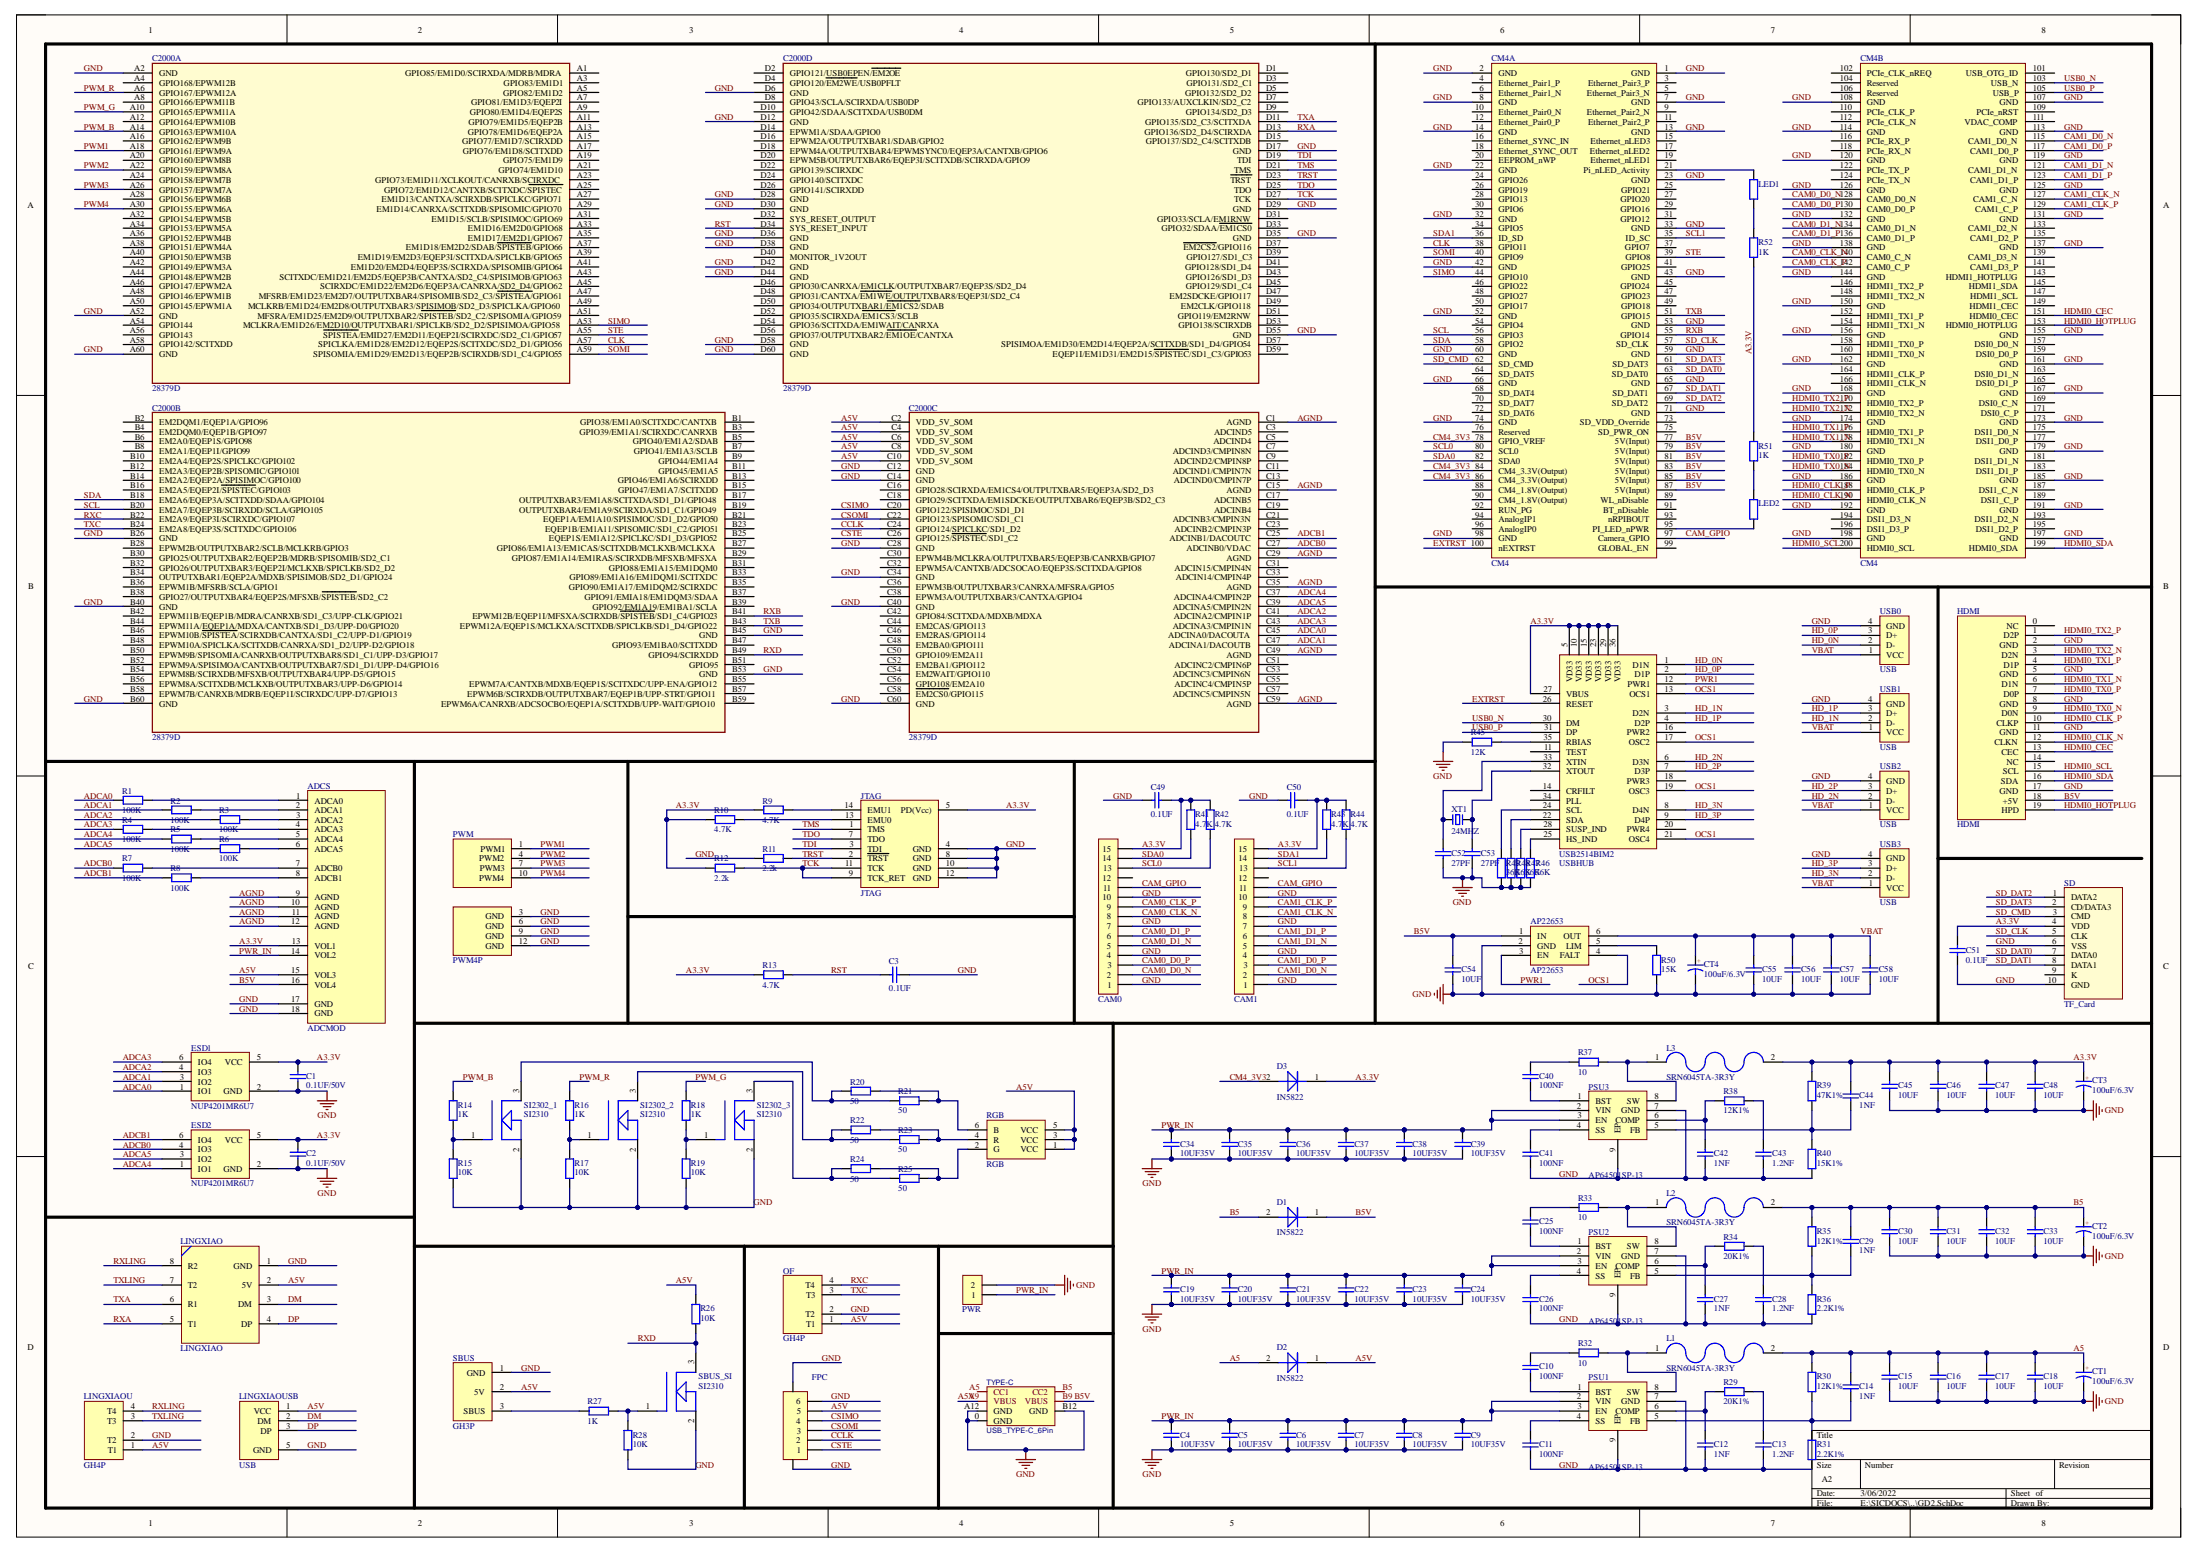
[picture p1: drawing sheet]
# Altium project GD2.PrjPcb
1 sheet, 156 parts. Net scope: global (net labels, ports and power ports of the same name join across sheets).
Board file: GD2.PcbDoc

## Sheet GD2.SchDoc
size A2; SheetNumber: 1; SheetTotal: 1

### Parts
ADC  ADCMOD  [ADCMOD]
AN  AP22653  [SOT23-6]
C1  0.1UF/50V  [C0603_L]
C2  0.1UF/50V  [C0603_L]
C3  0.1UF  [C0603_L]
C4  10UF35V  [C0603_L]
C5  10UF35V  [C0603_L]
C6  10UF35V  [C0603_L]
C7  10UF35V  [C0603_L]
C8  10UF35V  [C0603_L]
C9  10UF35V  [C0603_L]
C10  100NF  [C0603_L]
C11  100NF  [C0603_L]
C12  1NF  [C0603_L]
C13  1.2NF  [C0603_L]
C14  1NF  [C0603_L]
C15  10UF  [C0603_L]
C16  10UF  [C0603_L]
C17  10UF  [C0603_L]
C18  10UF  [C0603_L]
C19  10UF35V  [C0603_L]
C20  10UF35V  [C0603_L]
C21  10UF35V  [C0603_L]
C22  10UF35V  [C0603_L]
C23  10UF35V  [C0603_L]
C24  10UF35V  [C0603_L]
C25  100NF  [C0603_L]
C26  100NF  [C0603_L]
C27  1NF  [C0603_L]
C28  1.2NF  [C0603_L]
C29  1NF  [C0603_L]
C30  10UF  [C0603_L]
C31  10UF  [C0603_L]
C32  10UF  [C0603_L]
C33  10UF  [C0603_L]
C34  10UF35V  [C0603_L]
C35  10UF35V  [C0603_L]
C36  10UF35V  [C0603_L]
C37  10UF35V  [C0603_L]
C38  10UF35V  [C0603_L]
C39  10UF35V  [C0603_L]
C40  100NF  [C0603_L]
C41  100NF  [C0603_L]
C42  1NF  [C0603_L]
C43  1.2NF  [C0603_L]
C44  1NF  [C0603_L]
C45  10UF  [C0603_L]
C46  10UF  [C0603_L]
C47  10UF  [C0603_L]
C48  10UF  [C0603_L]
C49  0.1UF  [C0603_L]
C50  0.1UF  [C0603_L]
C51  0.1UF  [C0603_L]
C52  27PF  [C0603_L]
C53  27PF  [C0603_L]
C54  10UF  [C0603_L]
C55  10UF  [C0603_L]
C56  10UF  [C0603_L]
C57  10UF  [C0603_L]
C58  10UF  [C0603_L]
C2000  28379D  [28379D]  (parts A,B,C,D of 4)
CAM0  CON-15P  [FPC1.0-WT-15P]  (value not drawn)
CAM1  CON-15P  [FPC1.0-WT-15P]  (value not drawn)
CM4A  CM4  [CM4]  (parts A,B of 2)
CT1  100uF/6.3V  [C_3216]
CT2  100uF/6.3V  [C_3216]
CT3  100uF/6.3V  [C_3216]
CT4  100uF/6.3V  [C_3216]
D1  IN5822  [IN5819]
D2  IN5822  [IN5819]
D3  IN5822  [IN5819]
ESD1  NUP4201MR6U7  [TSOP-6]
ESD2  NUP4201MR6U7  [TSOP-6]
FPC  CON-6P  [FPC1.0-WT-6P]  (value not drawn)
HDMI  HDMI  [HDMI_A]
JTAG  JTAG  [JTAG]
L1  SRN6045TA-3R3Y  [CD42]
L2  SRN6045TA-3R3Y  [CD42]
L3  SRN6045TA-3R3Y  [CD42]
LED1  (no value)  [R0805_L]
LED2  (no value)  [R0805_L]
LINGXIAO  LINGXIAO  [LINGXIAO]
LINGXIAOB  GH4P  [GH4P]
LINGXIAOU  USB  [USB]
OF  GH4P  [GH4P]
PSU1  AP64501SP-13  [SOIP-8]
PSU2  AP64501SP-13  [SOIP-8]
PSU3  AP64501SP-13  [SOIP-8]
PWMS  PWM4P  [PWM4P]
PWR  HDR-1X2  [KF2EDGK5.08-WI-2P]  (value not drawn)
R1  100K  [R0603_L]
R2  100K  [R0603_L]
R3  100K  [R0603_L]
R4  100K  [R0603_L]
R5  100K  [R0603_L]
R6  100K  [R0603_L]
R7  100K  [R0603_L]
R8  100K  [R0603_L]
R9  4.7K  [R0603_L]
R10  4.7K  [R0603_L]
R11  2.2k  [R0603_L]
R12  2.2k  [R0603_L]
R13  4.7K  [R0603_L]
R14  1K  [R0603_L]
R15  10K  [R0603_L]
R16  1K  [R0603_L]
R17  10K  [R0603_L]
R18  1K  [R0603_L]
R19  10K  [R0603_L]
R20  50  [R0603_L]
R21  50  [R0603_L]
R22  50  [R0603_L]
R23  50  [R0603_L]
R24  50  [R0603_L]
R25  50  [R0603_L]
R26  10K  [R0603_L]
R27  1K  [R0603_L]
R28  10K  [R0603_L]
R29  20K1%  [R0603_L]
R30  12K1%  [R0603_L]
R31  2.2K1%  [R0603_L]
R32  10  [R0603_L]
R33  10  [R0603_L]
R34  20K1%  [R0603_L]
R35  12K1%  [R0603_L]
R36  2.2K1%  [R0603_L]
R37  10  [R0603_L]
R38  12K1%  [R0603_L]
R39  47K1%  [R0603_L]
R40  15K1%  [R0603_L]
R41  4.7K  [R0603_L]
R42  4.7K  [R0603_L]
R43  4.7K  [R0603_L]
R44  4.7K  [R0603_L]
R45  12K  [R0603_L]
R46  36K  [R0603_L]
R47  36K  [R0603_L]
R48  36K  [R0603_L]
R49  36K  [R0603_L]
R50  15K  [R0603_L]
R51  1K  [R0603_L]
R52  1K  [R0603_L]
RGB  RGB  [RGB]
SBUS  GH3P  [GH3P]
SD  TF_Card  [Micro SD]
SI1  SI2310  [SI2310]
SI2  SI2310  [SI2310]
SI3  SI2310  [SI2310]
SI4  SI2310  [SI2310]
TYPE-C  USB_TYPE-C_6Pin  [USB-C-SMD_6P]
USB0  USB  [USB2.0_Type-A_DIP_F_1]
USB1  USB  [USB2.0_Type-A_DIP_F_1]
USB2  USB  [USB2.0_Type-A_DIP_F_1]
USB3  USB  [USB2.0_Type-A_DIP_F_1]
USBHUNB4  USBHUB  [QFN36]
XT1  24MHZ  [XTAL-5032-2P]

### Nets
GND: ADC.17(GND) ADC.18(GND) AN.2(GND) C1.1 C2.1 C3.1 C4.1 C5.1 C6.1 C7.1 C8.1 C9.1 C11.1 C12.1 C13.1 C15.1 C16.1 C17.1 C18.1 C19.1 C20.1 C21.1 C22.1 C23.1 C24.1 C26.1 C27.1 C28.1 C30.1 C31.1 C32.1 C33.1 C34.1 C35.1 C36.1 C37.1 C38.1 C39.1 C41.1 C42.1 C43.1 C45.1 C46.1 C47.1 C48.1 C49.2 C50.2 C51.1 C52.1 C53.1 C54.1 C55.1 C56.1 C57.1 C58.1 C2000.A2(GND) C2000.A52(GND) C2000.A60(GND) C2000.B26(GND) C2000.B40(GND) C2000.B45(GND) C2000.B53(GND) C2000.B60(GND) C2000.C12(GND) C2000.C14(GND) C2000.C28(GND) C2000.C34(GND) C2000.C40(GND) C2000.C60(GND) C2000.D6(GND) C2000.D12(GND) C2000.D17(GND) C2000.D28(GND) C2000.D29(GND) C2000.D30(GND) C2000.D35(GND) C2000.D36(GND) C2000.D38(GND) C2000.D42(GND) C2000.D44(GND) C2000.D55(GND) C2000.D58(GND) C2000.D60(GND) CAM0.1 CAM0.4 CAM0.7 CAM0.10 CAM1.1 CAM1.4 CAM1.7 CAM1.10 CM4A.1(GND) CM4A.2(GND) CM4A.7(GND) CM4A.8(GND) CM4A.13(GND) CM4A.14(GND) CM4A.22(GND) CM4A.23(GND) CM4A.32(GND) CM4A.33(GND) CM4A.42(GND) CM4A.43(GND) CM4A.52(GND) CM4A.53(GND) CM4A.59(GND) CM4A.60(GND) CM4A.65(GND) CM4A.66(GND) CM4A.71(GND) CM4A.74(GND) CM4A.98(GND) CM4A.107(GND) CM4A.108(GND) CM4A.113(GND) CM4A.114(GND) CM4A.119(GND) CM4A.120(GND) CM4A.125(GND) CM4A.126(GND) CM4A.131(GND) CM4A.132(GND) CM4A.137(GND) CM4A.138(GND) CM4A.144(GND) CM4A.150(GND) CM4A.155(GND) CM4A.156(GND) CM4A.161(GND) CM4A.162(GND) CM4A.167(GND) CM4A.168(GND) CM4A.173(GND) CM4A.174(GND) CM4A.179(GND) CM4A.180(GND) CM4A.185(GND) CM4A.186(GND) CM4A.191(GND) CM4A.192(GND) CM4A.197(GND) CM4A.198(GND) CT1.2(K) CT2.2(K) CT3.2(K) CT4.2(K) ESD1.2(GND) ESD2.2(GND) FPC.0 FPC.6 HDMI.2(GND) HDMI.5(GND) HDMI.8(GND) HDMI.11(GND) HDMI.17(GND) JTAG.4(GND) JTAG.8(GND) JTAG.10(GND) JTAG.12(GND) LINGXIAO.1(GND) LINGXIAOB.2(T2) LINGXIAOU.5(GND) OF.2(T2) PSU1.7(GND) PSU1.9(EP) PSU2.7(GND) PSU2.9(EP) PSU3.7(GND) PSU3.9(EP) PWMS.3(GND) PWMS.6(GND) PWMS.9(GND) PWMS.12(GND) PWR.2 R11.1 R15.1 R17.1 R19.1 R28.2 R31.1 R36.1 R40.1 R45.1 R46.1 R47.1 R48.1 R49.1 R50.1 SBUS.1(GND) SD.6(VSS) SD.10(GND) SI1.2(B) SI2.2(B) SI3.2(B) SI4.2(B) TYPE-C.0(GND) TYPE-C.A12(GND) TYPE-C.B12(GND) USB0.4(GND) USB1.4(GND) USB2.4(GND) USB3.4(GND)
A3.3V: ADC.13(VOL1) C1.2 C2.2 C44.2 C45.2 C46.2 C47.2 C48.2 C49.1 C50.1 C51.2 CAM0.15 CAM1.15 CT3.1(A) D3.1(T1) ESD1.5(VCC) ESD2.5(VCC) JTAG.5(PD(Vcc)) L3.2(T3) R9.1 R10.1 R12.1 R13.2 R39.2 R41.2 R42.2 R43.2 R44.2 R51.2 R52.1 SD.4(VDD) USBHUNB4.5(VD33) USBHUNB4.10(VD33) USBHUNB4.15(VD33) USBHUNB4.23(VD33) USBHUNB4.27(VBUS) USBHUNB4.29(VD33) USBHUNB4.36(VD33)
A5: C14.2 C15.2 C16.2 C17.2 C18.2 CT1.1(A) D1.2(T2) L1.2(T3) R30.2
A5V: ADC.15(VOL3) C2000.C2(VDD_5V_SOM) C2000.C4(VDD_5V_SOM) C2000.C6(VDD_5V_SOM) C2000.C8(VDD_5V_SOM) C2000.C10(VDD_5V_SOM) D1.1(T1) FPC.5 LINGXIAO.2(5V) LINGXIAOB.1(T1) LINGXIAOU.1(VCC) OF.1(T1) R26.2 RGB.2(G) RGB.4(R) RGB.6(B) SBUS.2(5V) TYPE-C.A9(VBUS)
ADCA0: C2000.C45(ADCINA0/DACOUTA) ESD1.1(IO1) R7.1
ADCA1: C2000.C47(ADCINA1/DACOUTB) ESD1.3(IO2) R8.1
ADCA2: C2000.C41(ADCINA2/CMPIN1P) ESD1.4(IO3) R5.1
ADCA3: C2000.C43(ADCINA3/CMPIN1N) ESD1.6(IO4) R6.1
ADCA4: C2000.C37(ADCINA4/CMPIN2P) ESD2.1(IO1) R3.1
ADCA5: C2000.C39(ADCINA5/CMPIN2N) ESD2.3(IO2) R4.1
ADCB0: C2000.C27(ADCINB0/VDAC) ESD2.4(IO3) R2.1
ADCB1: C2000.C25(ADCINB1/DACOUTC) ESD2.6(IO4) R1.1
AGND: ADC.9(AGND) ADC.10(AGND) ADC.11(AGND) ADC.12(AGND) C2000.C1(AGND) C2000.C15(AGND) C2000.C29(AGND) C2000.C35(AGND) C2000.C49(AGND) C2000.C59(AGND)
B5: C29.2 C30.2 C31.2 C32.2 C33.2 CT2.1(A) D2.2(T2) L2.2(T3) R35.2
B5V: ADC.16(VOL4) AN.1(IN) C54.2 CM4A.77(5V(Input)) CM4A.79(5V(Input)) CM4A.81(5V(Input)) CM4A.83(5V(Input)) CM4A.85(5V(Input)) CM4A.87(5V(Input)) D2.1(T1) HDMI.18(+5V) TYPE-C.B9(VBUS)
CAM0_CLK_N: CAM0.8 CM4A.140(CAM0_C_N)
CAM0_CLK_P: CAM0.9 CM4A.142(CAM0_C_P)
CAM0_D0_N: CAM0.2 CM4A.128(CAM0_D0_N)
CAM0_D0_P: CAM0.3 CM4A.130(CAM0_D0_P)
CAM0_D1_N: CAM0.5 CM4A.134(CAM0_D1_N)
CAM0_D1_P: CAM0.6 CM4A.136(CAM0_D1_P)
CAM1_CLK_N: CAM1.8 CM4A.127(CAM1_C_N)
CAM1_CLK_P: CAM1.9 CM4A.129(CAM1_C_P)
CAM1_D0_N: CAM1.2 CM4A.115(CAM1_D0_N)
CAM1_D0_P: CAM1.3 CM4A.117(CAM1_D0_P)
CAM1_D1_N: CAM1.5 CM4A.121(CAM1_D1_N)
CAM1_D1_P: CAM1.6 CM4A.123(CAM1_D1_P)
CAM_GPIO: CAM0.11 CAM1.11 CM4A.97(Camera_GPIO)
CCLK: C2000.C24(GPIO124/SPICLKC/SD1_D2) FPC.2
CLK: C2000.A57(SPICLKA/EM1D28/EM2D12/EQEP2S/SCITXDC/SD2_D1/GPIO56) CM4A.38(GPIO11)
CM4_3V3: CM4A.78(GPIO_VREF) CM4A.84(CM4_3.3V(Output)) CM4A.86(CM4_3.3V(Output)) D3.2(T2)
CSIMO: C2000.C20(GPIO122/SPISIMOC/SD1_D1) FPC.4
CSOMI: C2000.C22(GPIO123/SPISOMIC/SD1_C1) FPC.3
CSTE: C2000.C26(GPIO125/~{SPISTEC}/SD1_C2) FPC.1
DM: LINGXIAO.3(DM) LINGXIAOU.2(DM)
DP: LINGXIAO.4(DP) LINGXIAOU.3(DP)
EXTRST: CM4A.100(nEXTRST) USBHUNB4.26(RESET)
HD_0N: USB0.2(D-) USBHUNB4.1(D1N)
HD_0P: USB0.3(D+) USBHUNB4.2(D1P)
HD_1N: USB1.2(D-) USBHUNB4.3(D2N)
HD_1P: USB1.3(D+) USBHUNB4.4(D2P)
HD_2N: USB2.2(D-) USBHUNB4.6(D3N)
HD_2P: USB2.3(D+) USBHUNB4.7(D3P)
HD_3N: USB3.2(D-) USBHUNB4.8(D4N)
HD_3P: USB3.3(D+) USBHUNB4.9(D4P)
HDMI0_CEC: CM4A.151(HDMI0_CEC) HDMI.13(CEC)
HDMI0_CLK_N: CM4A.190(HDMI0_CLK_N) HDMI.12(CLKN)
HDMI0_CLK_P: CM4A.188(HDMI0_CLK_P) HDMI.10(CLKP)
HDMI0_HOTPLUG: CM4A.153(HDMI0_HOTPLUG) HDMI.19(HPD)
HDMI0_SCL: CM4A.200(HDMI0_SCL) HDMI.15(SCL)
HDMI0_SDA: CM4A.199(HDMI0_SDA) HDMI.16(SDA)
HDMI0_TX0_N: CM4A.184(HDMI0_TX0_N) HDMI.9(D0N)
HDMI0_TX0_P: CM4A.182(HDMI0_TX0_P) HDMI.7(D0P)
HDMI0_TX1_N: CM4A.178(HDMI0_TX1_N) HDMI.6(D1N)
HDMI0_TX1_P: CM4A.176(HDMI0_TX1_P) HDMI.4(D1P)
HDMI0_TX2_N: CM4A.172(HDMI0_TX2_N) HDMI.3(D2N)
HDMI0_TX2_P: CM4A.170(HDMI0_TX2_P) HDMI.1(D2P)
OCS1: AN.4(FALT) USBHUNB4.13(OCS1) USBHUNB4.17(OSC2) USBHUNB4.19(OSC3) USBHUNB4.21(OSC4)
PWM1: C2000.A18(GPIO161/EPWM9A) PWMS.1(PWM1)
PWM2: C2000.A14(GPIO163/EPWM10A) PWMS.4(PWM2)
PWM3: C2000.A10(GPIO165/EPWM11A) PWMS.7(PWM3)
PWM4: C2000.A6(GPIO167/EPWM12A) PWMS.10(PWM4)
PWM_B: C2000.A30(GPIO155/EPWM6A) R14.2
PWM_G: C2000.A22(GPIO159/EPWM8A) R18.2
PWM_R: C2000.A26(GPIO157/EPWM7A) R16.2
PWR1: AN.3(EN) USBHUNB4.12(PWR1)
PWR_IN: ADC.14(VOL2) C4.2 C5.2 C6.2 C7.2 C8.2 C9.2 C19.2 C20.2 C21.2 C22.2 C23.2 C24.2 C34.2 C35.2 C36.2 C37.2 C38.2 C39.2 PSU1.2(VIN) PSU1.3(EN) PSU2.2(VIN) PSU2.3(EN) PSU3.2(VIN) PSU3.3(EN) PWR.1
RST: C3.2 C2000.D34(SYS_RESET_INPUT) R13.1
RXA: C2000.D13(GPIO136/SD2_D4/SCIRXDA) LINGXIAO.5(T1)
RXB: C2000.B41(EPWM12B/EQEP1I/MFSXA/SCIRXDB/~{SPISTEB}/SD1_C4/GPIO23) CM4A.55(GPIO14)
RXC: C2000.B22(EM2A9/EQEP3I/SCIRXDC/GPIO107) OF.4(T4)
RXD: C2000.B49(GPIO94/SCIRXDD) R26.1 SI4.3(B)
RXLING: LINGXIAO.8(R2) LINGXIAOB.4(T4)
SCL: C2000.B20(EM2A7/EQEP3B/SCIRXDD/SCLA/GPIO105) CM4A.56(GPIO3)
SCL0: CAM0.13 CM4A.80(SCL0) R42.1
SCL1: CAM1.13 CM4A.35(ID_SC) R44.1
SD_CLK: CM4A.57(SD_CLK) SD.5(CLK)
SD_CMD: CM4A.62(SD_CMD) SD.3(CMD)
SD_DAT0: CM4A.63(SD_DAT0) SD.7(DATA0)
SD_DAT1: CM4A.67(SD_DAT1) SD.8(DATA1)
SD_DAT2: CM4A.69(SD_DAT2) SD.1(DATA2)
SD_DAT3: CM4A.61(SD_DAT3) SD.2(CD/DATA3)
SDA: C2000.B18(EM2A6/EQEP3A/SCITXDD/SDAA/GPIO104) CM4A.58(GPIO2)
SDA0: CAM0.14 CM4A.82(SDA0) R41.1
SDA1: CAM1.14 CM4A.36(ID_SD) R43.1
SIMO: C2000.A53(MCLKRA/EM1D26/EM2D10/OUTPUTXBAR1/SPICLKB/SD2_D2/SPISIMOA/GPIO58) CM4A.44(GPIO10)
SOMI: C2000.A59(SPISOMIA/EM1D29/EM2D13/EQEP2B/SCIRXDB/SD1_C4/GPIO55) CM4A.40(GPIO9)
STE: C2000.A55(~{SPISTEA}/EMID27/EM2D11/EQEP2I/SCIRXDC/SD2_C1/GPIO57) CM4A.39(GPIO8)
TCK: C2000.D27(TCK) JTAG.9(TCK_RET) JTAG.11(TCK) R12.2
TDI: C2000.D19(TDI) JTAG.3(TDI)
TDO: C2000.D25(TDO) JTAG.7(TDO)
TMS: C2000.D21(TMS) JTAG.1(TMS)
TRST: C2000.D23(~{TRST}) JTAG.2(~{TRST}) R11.2
TXA: C2000.D11(GPIO135/SD2_C3/SCITXDA) LINGXIAO.6(R1)
TXB: C2000.B43(EPWM12A/EQEP1S/MCLKXA/SCITXDB/SPICLKB/SD1_D4/GPIO22) CM4A.51(GPIO15)
TXC: C2000.B24(EM2A8/EQEP3S/SCITXDC/GPIO106) OF.3(T3)
TXLING: LINGXIAO.7(T2) LINGXIAOB.3(T3)
USB0_N: CM4A.103(USB_N) USBHUNB4.30(DM)
USB0_P: CM4A.105(USB_P) USBHUNB4.31(DP)
VBAT: AN.6(OUT) C55.2 C56.2 C57.2 C58.2 CT4.1(A) USB0.1(VCC) USB1.1(VCC) USB2.1(VCC) USB3.1(VCC)
NetADC_1: ADC.1(ADCA0) R1.2
NetADC_2: ADC.2(ADCA1) R2.2
NetADC_3: ADC.3(ADCA2) R3.2
NetADC_4: ADC.4(ADCA3) R4.2
NetADC_5: ADC.5(ADCA4) R5.2
NetADC_6: ADC.6(ADCA5) R6.2
NetADC_7: ADC.7(ADCB0) R7.2
NetADC_8: ADC.8(ADCB1) R8.2
NetAN_5: AN.5(LIM) R50.2
NetC10_1: C10.1 PSU1.1(BST)
NetC10_2: C10.2 R32.1
NetC11_2: C11.2 PSU1.4(SS)
NetC12_2: C12.2 PSU1.6(COMP) R29.2
NetC13_2: C13.2 R29.1
NetC14_1: C14.1 PSU1.5(FB) R30.1 R31.2
NetC25_1: C25.1 PSU2.1(BST)
NetC25_2: C25.2 R33.1
NetC26_2: C26.2 PSU2.4(SS)
NetC27_2: C27.2 PSU2.6(COMP) R34.2
NetC28_2: C28.2 R34.1
NetC29_1: C29.1 PSU2.5(FB) R35.1 R36.2
NetC40_1: C40.1 PSU3.1(BST)
NetC40_2: C40.2 R37.1
NetC41_2: C41.2 PSU3.4(SS)
NetC42_2: C42.2 PSU3.6(COMP) R38.2
NetC43_2: C43.2 R38.1
NetC44_1: C44.1 PSU3.5(FB) R39.1 R40.2
NetC52_2: C52.2 USBHUNB4.33(XTIN) XT1.1
NetC53_2: C53.2 USBHUNB4.32(XTOUT) XT1.2
NetCM4A_21: CM4A.21(Pi_nLED_Activity) LED1.2
NetCM4A_95: CM4A.95(PI_LED_nPWR) LED2.1
NetJTAG_13: JTAG.13(EMU0) R10.2
NetJTAG_14: JTAG.14(EMU1) R9.2
NetL1_1: L1.1(T4) PSU1.8(SW) R32.2
NetL2_1: L2.1(T4) PSU2.8(SW) R33.2
NetL3_1: L3.1(T4) PSU3.8(SW) R37.2
NetLED1_1: LED1.1 R52.2
NetLED2_2: LED2.2 R51.1
NetR14_1: R14.1 R15.2 SI1.1(B)
NetR16_1: R16.1 R17.2 SI2.1(B)
NetR18_1: R18.1 R19.2 SI3.1(B)
NetR20_1: R20.1 R21.1 RGB.1(VCC)
NetR20_2: R20.2 R21.2 SI1.3(B)
NetR22_1: R22.1 R23.1 RGB.3(VCC)
NetR22_2: R22.2 R23.2 SI2.3(B)
NetR24_1: R24.1 R25.1 RGB.5(VCC)
NetR24_2: R24.2 R25.2 SI3.3(B)
NetR27_1: R27.1 R28.1 SI4.1(B)
NetR27_2: R27.2 SBUS.3(SBUS)
NetR45_2: R45.2 USBHUNB4.35(RBIAS)
NetR46_2: R46.2 USBHUNB4.25(HS_IND)
NetR47_2: R47.2 USBHUNB4.28(SUSP_IND)
NetR48_2: R48.2 USBHUNB4.22(SDA)
NetR49_2: R49.2 USBHUNB4.24(SCL)

Not connected (* = marked no-connect by the designer): C2000 A1(GPIO85/EM1D0/SCIRXDA/MDRB/MDRA) A3(GPIO83/EM1D1) A4(GPIO168/EPWM12B) A5(GPIO82/EM1D2) A7(GPIO81/EM1D3/EQEP2I) A8(GPIO166/EPWM11B) A9(GPIO80/EM1D4/EQEP2S) A11(GPIO79/EM1D5/EQEP2B) A12(GPIO164/EPWM10B) A13(GPIO78/EM1D6/EQEP2A) A15(GPIO77/EM1D7/SCIRXDD) A16(GPIO162/EPWM9B) A17(GPIO76/EM1D8/SCITXDD) A19(GPIO75/EM1D9) A20(GPIO160/EPWM8B) A21(GPIO74/EM1D10) A23(GPIO73/EM1D11/XCLKOUT/CANRXB/SCIRXDC) A24(GPIO158/EPWM7B) A25(GPIO72/EM1D12/CANTXB/SCITXDC/~{SPISTEC}) A27(EM1D13/CANTXA/SCIRXDB/SPICLKC/GPIO71) A28(GPIO156/EPWM6B) A29(EM1D14/CANRXA/SCITXDB/SPISOMIC/GPIO70) A31(EM1D15/SCLB/SPISIMOC/GPIO69) A32(GPIO154/EPWM5B) A33(EM1D16/EM2D0/GPIO68) A34(GPIO153/EPWM5A) A35(EM1D17/EM2D1/GPIO67) A36(GPIO152/EPWM4B) A37(EM1D18/EM2D2/SDAB/~{SPISTEB}/GPIO66) A38(GPIO151/EPWM4A) A39(EM1D19/EM2D3/EQEP3I/SCITXDA/SPICLKB/GPIO65) A40(GPIO150/EPWM3B) A41(EM1D20/EM2D4/EQEP3S/SCIRXDA/SPISOMIB/GPIO64) A42(GPIO149/EPWM3A) A43(SCITXDC/EM1D21/EM2D5/EQEP3B/CANTXA/SD2_C4/SPISIMOB/GPIO63) A44(GPIO148/EPWM2B) A45(SCIRXDC/EM1D22/EM2D6/EQEP3A/CANRXA/SD2_D4/GPIO62) A46(GPIO147/EPWM2A) A47(MFSRB/EM1D23/EM2D7/OUTPUTXBAR4/SPISOMIB/SD2_C3/~{SPISTEA}/GPIO61) A48(GPIO146/EPWM1B) A49(MCLKRB/EM1D24/EM2D8/OUTPUTXBAR3/SPISIMOB/SD2_D3/SPICLKA/GPIO60) A50(GPIO145/EPWM1A) A51(MFSRA/EM1D25/EM2D9/OUTPUTXBAR2/~{SPISTEB}/SD2_C2/SPISOMIA/GPIO59) A54(GPIO144) A56(GPIO143) A58(GPIO142/SCITXDD) B1(GPIO38/EM1A0/SCITXDC/CANTXB) B2(EM2DQM1/EQEP1A/GPIO96) B3(GPIO39/EM1A1/SCIRXDC/CANRXB) B4(EM2DQM0/EQEP1B/GPIO97) B5(GPIO40/EM1A2/SDAB) B6(EM2A0/EQEP1S/GPIO98) B7(GPIO41/EM1A3/SCLB) B8(EM2A1/EQEP1I/GPIO99) B9(GPIO44/EM1A4) B10(EM2A4/EQEP2S/SPICLKC/GPIO102) B11(GPIO45/EM1A5) B12(EM2A3/EQEP2B/SPISOMIC/GPIO101) B13(GPIO46/EM1A6/SCIRXDD) B14(EM2A2/EQEP2A/SPISIMOC/GPIO100) B15(GPIO47/EM1A7/SCITXDD) B16(EM2A5/EQEP2I/~{SPISTEC}/GPIO103) B17(OUTPUTXBAR3/EM1A8/SCITXDA/SD1_D1/GPIO48) B19(OUTPUTXBAR4/EM1A9/SCIRXDA/SD1_C1/GPIO49) B21(EQEP1A/EM1A10/SPISIMOC/SD1_D2/GPIO50) B23(EQEP1B/EM1A11/SPISOMIC/SD1_C2/GPIO51) B25(EQEP1S/EM1A12/SPICLKC/SD1_D3/GPIO52) B27(GPIO86/EM1A13/EM1CAS/SCITXDB/MCLKXB/MCLKXA) B28(EPWM2B/OUTPUTXBAR2/SCLB/MCLKRB/GPIO3) B29(GPIO87/EM1A14/EM1RAS/SCIRXDB/MFSXB/MFSXA) B30(GPIO25/OUTPUTXBAR2/EQEP2B/MDRB/SPISOMIB/SD2_C1) B31(GPIO88/EM1A15/EM1DQM0) B32(GPIO26/OUTPUTXBAR3/EQEP2I/MCLKXB/SPICLKB/SD2_D2) B33(GPIO89/EM1A16/EM1DQM1/SCITXDC) B34(OUTPUTXBAR1/EQEP2A/MDXB/SPISIMOB/SD2_D1/GPIO24) B35(GPIO90/EM1A17/EM1DQM2/SCIRXDC) B36(EPWM1B/MFSRB/SCLA/GPIO1) B37(GPIO91/EMIA18/EM1DQM3/SDAA) B38(GPIO27/OUTPUTXBAR4/EQEP2S/MFSXB/~{SPISTEB}/SD2_C2) B39(GPIO92/EM1A19/EM1BA1/SCLA) B42(EPWM11B/EQEP1B/MDRA/CANRXB/SD1_C3/UPP-CLK/GPIO21) B44(EPWM11A/EQEP1A/MDXA/CANTXB/SD1_D3/UPP-D0/GPIO20) B46(EPWM10B/~{SPISTEA}/SCIRXDB/CANTXA/SD1_C2/UPP-D1/GPIO19) B47(GPIO93/EM1BA0/SCITXDD) B48(EPWM10A/SPICLKA/SCITXDB/CANRXA/SD1_D2/UPP-D2/GPIO18) B50(EPWM9B/SPISOMIA/CANRXB/OUTPUTXBAR8/SD1_C1/UPP-D3/GPIO17) B51(GPIO95) B52(EPWM9A/SPISIMOA/CANTXB/OUTPUTXBAR7/SD1_D1/UPP-D4/GPIO16) B54(EPWM8B/SCIRXDB/MFSXB/OUTPUTXBAR4/UPP-D5/GPIO15) B55(EPWM7A/CANTXB/MDXB/EQEP1S/SCITXDC/UPP-ENA/GPIO12) B56(EPWM8A/SCITXDB/MCLKXB/OUTPUTXBAR3/UPP-D6/GPIO14) B57(EPWM6B/SCIRXDB/OUTPUTXBAR7/EQEP1B/UPP-STRT/GPIO11) B58(EPWM7B/CANRXB/MDRB/EQEP1I/SCIRXDC/UPP-D7/GPIO13) B59(EPWM6A/CANRXB/ADCSOCBO/EQEP1A/SCITXDB/UPP-WAIT/GPIO10) C3(ADCIND5) C5(ADCIND4) C7(ADCIND3/CMPIN8N) C9(ADCIND2/CMPIN8P) C11(ADCIND1/CMPIN7N) C13(ADCIND0/CMPIN7P) C16(GPIO28/SCIRXDA/EM1CS4/OUTPUTXBAR5/EQEP3A/SD2_D3) C17(ADCINB5) C18(GPIO29/SCITXDA/EM1SDCKE/OUTPUTXBAR6/EQEP3B/SD2_C3) C19(ADCINB4) C21(ADCINB3/CMPIN3N) C23(ADCINB2/CMPIN3P) C30(EPWM4B/MCLKRA/OUTPUTXBAR5/EQEP3B/CANRXB/GPIO7) C31(ADCIN15/CMPIN4N) C32(EPWM5A/CANTXB/ADCSOCAO/EQEP3S/SCITXDA/GPIO8) C33(ADCIN14/CMPIN4P) C36(EPWM3B/OUTPUTXBAR3/CANRXA/MFSRA/GPIO5) C38(EPWM3A/OUTPUTXBAR3/CANTXA/GPIO4) C42(GPIO84/SCITXDA/MDXB/MDXA) C44(EM2CAS/GPIO113) C46(EM2RAS/GPIO114) C48(EM2BA0/GPIO111) C50(GPIO109/EM2A11) C51(ADCINC2/CMPIN6P) C52(EM2BA1/GPIO112) C53(ADCINC3/CMPIN6N) C54(EM2WAIT/GPIO110) C55(ADCINC4/CMPIN5P) C56(GPIO108/EM2A10) C57(ADCINC5/CMPIN5N) C58(~{EM2CS0}/GPIO115) D1(GPIO130/SD2_D1) D2(GPIO121/USB0EPEN/~{EM2OE}) D3(GPIO131/SD2_C1) D4(GPIO120/~{EM2WE}/USB0PFLT) D5(GPIO132/SD2_D2) D7(GPIO133/AUXCLKIN/SD2_C2) D8(GPIO43/SCLA/SCIRXDA/USB0DP) D9(GPIO134/SD2_D3) D10(GPIO42/SDAA/SCITXDA/USB0DM) D14(EPWM1A/SDAA/GPIO0) D15(GPIO137/SD2_C4/SCITXDB) D16(EPWM2A/OUTPUTXBAR1/SDAB/GPIO2) D18(EPWM4A/OUTPUTXBAR4/EPWMSYNC0/EQEP3A/CANTXB/GPIO6) D20(EPWM5B/OUTPUTXBAR6/EQEP3I/SCITXDB/SCIRXDA/GPIO9) D22(GPIO139/SCIRXDC) D24(GPIO140/SCITXDC) D26(GPIO141/SCIRXDD) D31(GPIO33/SCLA/EM1RNW) D32(SYS_RESET_OUTPUT) D33(GPIO32/SDAA/~{EM1CS0}) D37(~{EM2CS2}/GPIO116) D39(GPIO127/SD1_C3) D40(MONITOR_1V2OUT) D41(GPIO128/SD1_D4) D43(GPIO126/SD1_D3) D45(GPIO129/SD1_C4) D46(GPIO30/CANRXA/EM1CLK/OUTPUTXBAR7/EQEP3S/SD2_D4) D47(EM2SDCKE/GPIO117) D48(GPIO31/CANTXA/~{EM1WE}/OUTPUTXBAR8/EQEP3I/SD2_C4) D49(EM2CLK/GPIO118) D50(GPIO34/OUTPUTXBAR1/~{EM1CS2}/SDAB) D51(GPIO119/EM2RNW) D52(GPIO35/SCIRXDA/~{EM1CS3}/SCLB) D53(GPIO138/SCIRXDB) D54(GPIO36/SCITXDA/EM1WAIT/CANRXA) D56(GPIO37/OUTPUTXBAR2/~{EM1OE}/CANTXA) D57(SPISIMOA/EM1D30/EM2D14/EQEP2A/SCITXDB/SD1_D4/GPIO54) D59(EQEP1I/EM1D31/EM2D15/~{SPISTEC}/SD1_C3/GPIO53); CAM0 12; CAM1 12; CM4A 3(Ethernet_Pair3_P) 4(Ethernet_Pair1_P) 5(Ethernet_Pair3_N) 6(Ethernet_Pair1_N) 9(Ethernet_Pair2_N) 10(Ethernet_Pair0_N) 11(Ethernet_Pair2_P) 12(Ethernet_Pair0_P) 15(Ethernet_nLED3) 16(Ethernet_SYNC_IN) 17(Ethernet_nLED2) 18(Ethernet_SYNC_OUT) 19(Ethernet_nLED1) 20(EEPROM_nWP) 24(GPIO26) 25(GPIO21) 26(GPIO19) 27(GPIO20) 28(GPIO13) 29(GPIO16) 30(GPIO6) 31(GPIO12) 34(GPIO5) 37(GPIO7) 41(GPIO25) 45(GPIO24) 46(GPIO22) 47(GPIO23) 48(GPIO27) 49(GPIO18) 50(GPIO17) 54(GPIO4) 64(SD_DAT5) 68(SD_DAT4) 70(SD_DAT7) 72(SD_DAT6) 73(SD_VDD_Override) 75(SD_PWR_ON) 76(Reserved) 88(CM4_1.8V(Output)) 89(WL_nDisable) 90(CM4_1.8V(Output)) 91(BT_nDisable) 92(RUN_PG) 93(nRPIBOUT) 94(AnalogIP1) 96(AnalogIP0) 99(GLOBAL_EN) 101(USB_OTG_ID) 102(PCIe_CLK_nREQ) 104(Reserved) 106(Reserved) 109(PCIe_nRST) 110(PCIe_CLK_P) 111(VDAC_COMP) 112(PCIe_CLK_N) 116(PCIe_RX_P) 118(PCIe_RX_N) 122(PCIe_TX_P) 124(PCIe_TX_N) 133(CAM1_D2_N) 135(CAM1_D2_P) 139(CAM1_D3_N) 141(CAM1_D3_P) 143(HDMI1_HOTPLUG) 145(HDMI1_SDA) 146(HDMI1_TX2_P) 147(HDMI1_SCL) 148(HDMI1_TX2_N) 149(HDMI1_CEC) 152(HDMI1_TX1_P) 154(HDMI1_TX1_N) 157(DSI0_D0_N) 158(HDMI1_TX0_P) 159(DSI0_D0_P) 160(HDMI1_TX0_N) 163(DSI0_D1_N) 164(HDMI1_CLK_P) 165(DSI0_D1_P) 166(HDMI1_CLK_N) 169(DSI0_C_N) 171(DSI0_C_P) 175(DSI1_D0_N) 177(DSI1_D0_P) 181(DSI1_D1_N) 183(DSI1_D1_P) 187(DSI1_C_N) 189(DSI1_C_P) 193(DSI1_D2_N) 194(DSI1_D3_N) 195(DSI1_D2_P) 196(DSI1_D3_P); HDMI 0(NC) 14(NC); SD 9(K); TYPE-C A5(CC1) B5(CC2); USBHUNB4 11(TEST) 14(CRFILT) 16(PWR2) 18(PWR3) 20(PWR4) 34(PLL)
